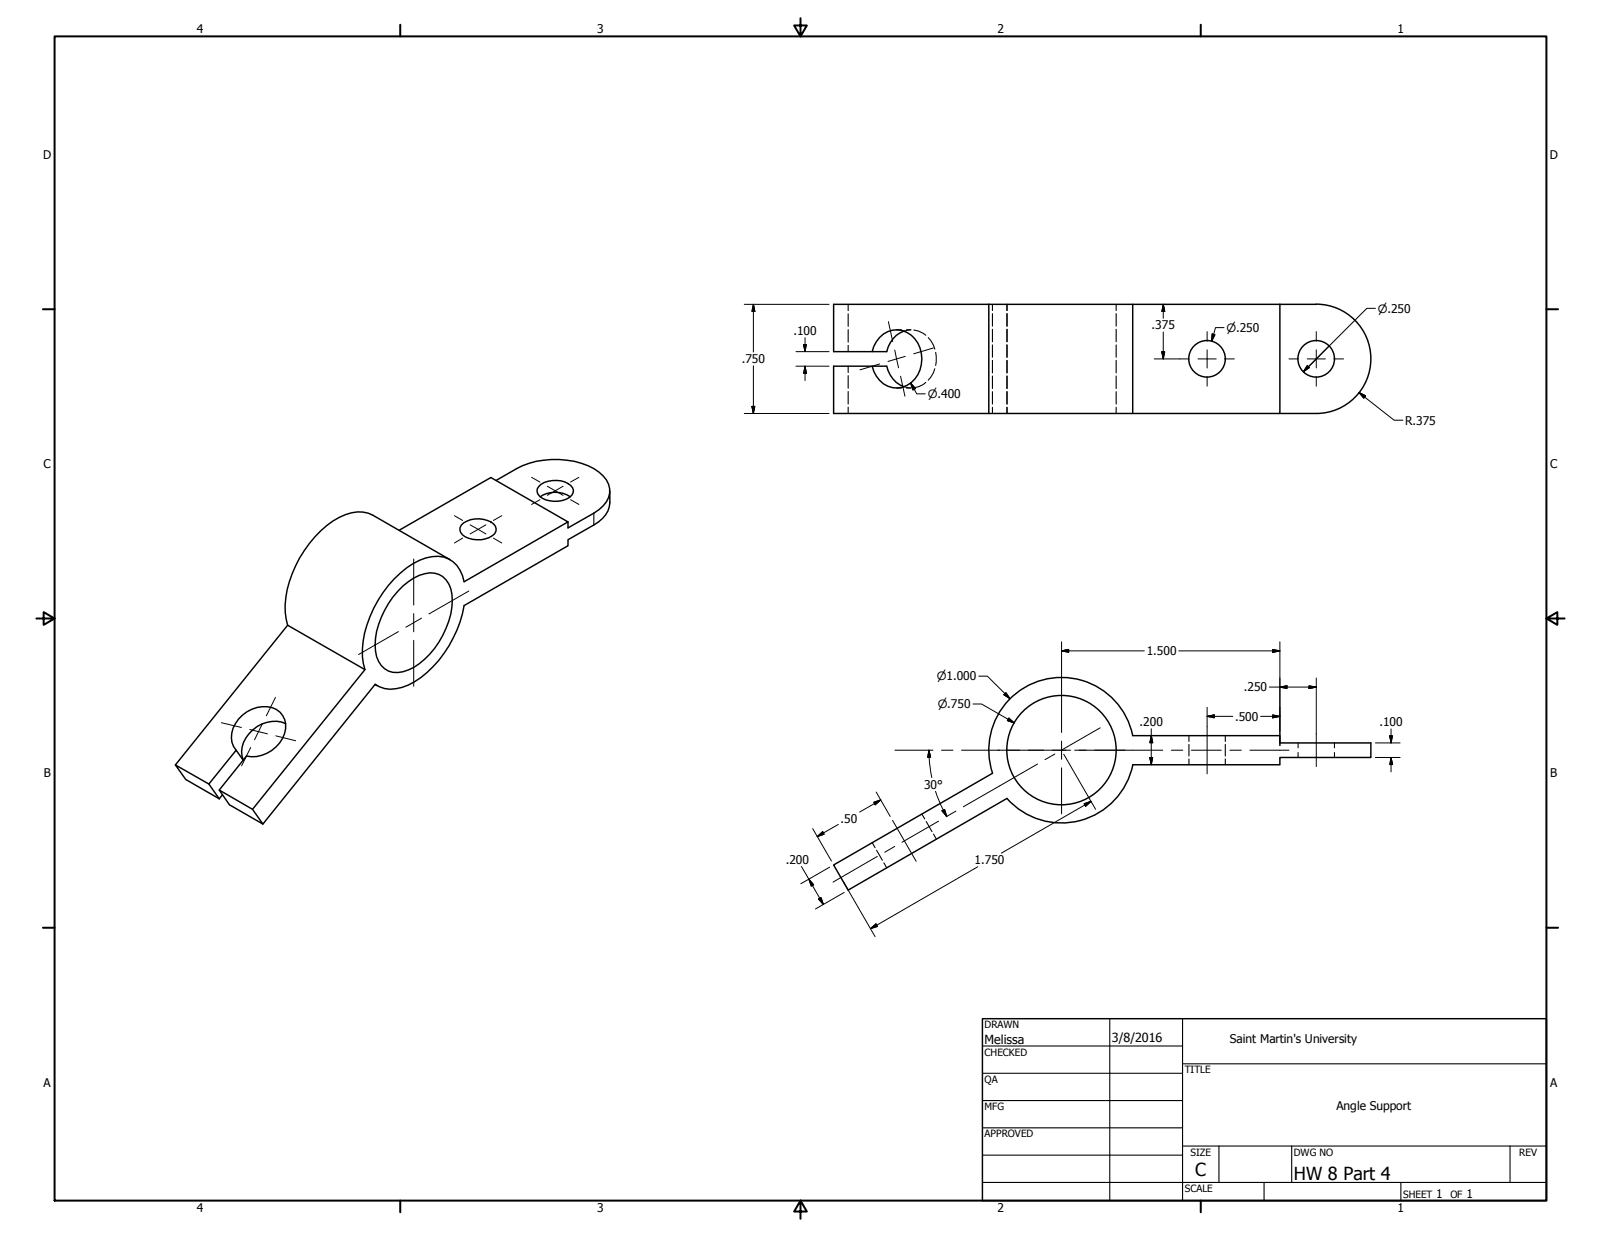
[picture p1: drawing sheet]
<svg xmlns="http://www.w3.org/2000/svg" width="559mm" height="432mm" viewBox="0 0 559 432" stroke-linecap="round" stroke-linejoin="round" font-family="sans-serif">
<!-- layer: Hidden (ANSI) -->
<g fill="none" stroke="#000" stroke-width=".38">
<path d="M296 106.2v2.3M296 109.5v4.4M296 115.1v4.3M312.9 115.1h1.7M316.4 115.1h1.6M317.8 115.2l-2.3 .4M319 115.2l1.6 .4 2.6 1.4M324 117.9l1.8 2.6 .5 1.4M346.4 106.2v2.2M346.4 109.5v4.4M346.4 114.9v4.4M351.5 106.2v2.2"/>
<path d="M351.5 109.5v4.4M351.5 114.9v4.4M389.6 106.2v2.2M389.6 109.5v4.4M389.6 114.9v4.4M296 120.5v2.2M296 127.8v2.2M296 131.1v4.4M296 136.7v4.3M312.9 135.4h1.7M315.5 135l2.3 .4M316.4 135.4h1.6"/>
<path d="M323.2 133.5l-2.6 1.5-1.6 .4M326.3 128.7l-.5 1.3-1.8 2.7M326.6 123l.2 1.3-.2 3.3M346.4 120.4v4.3M346.4 125.8v4.4M346.4 131.3v4.3M346.4 136.7v4.3M351.5 120.4v4.3M351.5 125.8v4.4M351.5 131.3v4.3M351.5 136.7v4.3M389.6 120.4v4.3"/>
<path d="M389.6 125.8v4.4M389.6 131.3v4.3M389.6 136.7v4.3M296 142.1v2.2M346.4 142.2v2.1M351.5 142.2v2.1M389.6 142.2v2.1M415 256.8v2M415 259.8v4.1M427.7 256.8v2M427.7 259.8v4.1M453.1 259.3v1.7"/>
<path d="M465.8 259.3v1.7M415 264.9v2.1M427.7 264.9v2.1M453.1 262.7v1.7M465.8 262.7v1.7M304.4 294.1l1 1.8M305.9 296.8l2.1 3.5M321.8 284.2l1 1.7M323.3 286.8l2 3.5M325.8 291.1l1 1.8M308.5 301.2l1 1.8"/>
</g>
<!-- layer: Visible (ANSI) -->
<g fill="none" stroke="#000" stroke-width=".51">
<path d="M345.1 106.2h-54.1v16.5h18.5a9.8 9.8 0 0 1 6-7.1M345.1 106.2h101.6M345.1 106.2v38.1M395.4 106.2v38.1h-50.3M446.7 106.2v38.1h-51.3M446.7 106.2h12.7a19.1 19.1 0 0 1 19.1 19.1 19.1 19.1 0 0 1-19.1 19h-12.7M304.4 122.7a8.6 8.6 0 0 1 12.1-6.7 10.8 10.8 0 0 1 0 18.6 8.3 8.3 0 0 1-11.5-4.9l-.6-1.9M315.5 135a9.8 9.8 0 0 1-6-7.2h-18.5v16.5h54.1M173.2 167.7a35.5 35.5 0 0 1 16.5-7 26.8 26.8 0 0 1 19.3 4.1 7.5 7.5 0 0 1 2.6 10.4l-2.6 2.7-1.7 1.2-9.1 5.2v-2.1M188 169.9a8.6 8.6 0 0 1 11.8 .3 2.86 2.86 0 0 1-2.1 4 9.6 9.6 0 0 1-9.4-1 2.32 2.32 0 0 1-.3-3.3zM188.5 173.4a9.4 9.4 0 0 1 10.5 0M139.3 185.1l32-18.4 26.9 15.5-36.2 20.9a9.8 9.8 0 0 0-13.3-8.3 32.6 32.6 0 0 0-16.7 14.7 33.2 33.2 0 0 0-5.2 22.1l.6 2.1"/>
<path d="M157.1 195.4l-27-15.6a12.2 12.2 0 0 0-11.7 .8 38.7 38.7 0 0 0-18.8 33.2l.8 4.4M161 183.3a9 9 0 0 1 11.3-.4 2.49 2.49 0 0 1-.5 4.1 9.5 9.5 0 0 1-10.4-.3 2.49 2.49 0 0 1-.4-3.4zM207.3 183.3l-9.1 5.1v2.1l-36.2 20.9a40.2 40.2 0 0 1-17.3 26.6 13.6 13.6 0 0 1-12.2 1.8l-1.6-.9M140.6 204.6a14.1 14.1 0 0 1 11.1-4.5 7.8 7.8 0 0 1 6 7.4 28.1 28.1 0 0 1-7.7 20.8 16.1 16.1 0 0 1-12.9 6.4 7.8 7.8 0 0 1-6-7.4 28 28 0 0 1 7.7-20.9zM130.9 238.9l-39.1 48.8M130.9 239l.8 .4M99.7 252.6a11.5 11.5 0 0 0-15.4 9.7l.6 3M61.2 267l39.2-48.8 27 15.5-39.3 48.8M72.9 273.7l-11.7-6.7 3.6 5.1 11.7 6.7M77.7 277.4l-1.2 1.4M82.4 261.9a8.2 8.2 0 0 1 .8-10.9 11.1 11.1 0 0 1 13.3-3.4 7.6 7.6 0 0 1 1.1 11.7 11.9 11.9 0 0 1-11.6 4.6l-9.5 11.9 3.6 5.1 11.7 6.8-3.7-5.2-11.6-6.7M84.9 265.4l-2.5-3.5-9.5 11.8 3.6 5.1"/>
<path d="M346.4 269.9a25.4 25.4 0 0 1 17.5-32.6 25.4 25.4 0 0 1 31.5 19.5h51.3v2.5h31.8v5.1h-31.8v2.6l-51.3-.1a25.4 25.4 0 0 1-18.3 19.5 25.4 25.4 0 0 1-25.6-7.7l-55.5 32-5-8.8 55.4-32"/>
<circle cx="421.3" cy="125.3" r="6.4"/>
<circle cx="459.4" cy="125.3" r="6.4"/>
<circle cx="370.5" cy="261.8" r="19.1"/>
</g>
<!-- layer: Visible Narrow (ANSI) -->
<path d="M207.3 179.1v4.2" fill="none" stroke="#000" stroke-width=".38"/>
<path d="M212.9 171.3a10.6 10.6 0 0 1-2.6 9.7l-3 2.3" fill="none" stroke="#000" stroke-width=".51"/>
<!-- layer: Border (ANSI) -->
<g fill="none" stroke="#000" stroke-width=".7">
<path d="M19 12.7h520.8v406.4h-520.8zM139.7 8.6v4.1M279.4 6.3v6.4l-2.2-3.8h4.4l-2.2 3.8M419.1 8.6v4.1M15 107.9h4M539.8 107.9h4M12.7 215.9h6.3l-3.8-2.2v4.4l3.8-2.2M539.8 215.9l3.8 2.2v-4.4l-3.8 2.2h6.3M15 323.8h4M539.8 323.8h4M139.7 419.1v4.1M279.4 419.1l2.2 3.8h-4.4l2.2-3.8v6.3"/>
<path d="M419.1 419.1v4.1"/>
</g>
<!-- layer: Title (ANSI) -->
<g fill="none" stroke="#000" stroke-width=".38">
<path d="M387.3 355.6v63.5M412.7 355.6v63.5M342.9 365.1h69.8M342.9 374.6h69.8M412.7 371.3h127.1M342.9 384.2h69.8M342.9 393.7h69.8M342.9 412.7h196.9M342.9 403.2h69.8M412.7 400h127.1M425.4 400v12.7M441.2 412.7v6.4"/>
<path d="M450.8 400v12.7M488.9 412.7v6.4M527 400v12.7"/>
</g>
<path d="M342.9 355.6h196.9v63.5h-196.9z" fill="none" stroke="#000" stroke-width=".51"/>
<!-- layer: Dimension (ANSI) -->
<g fill="none" stroke="#000" stroke-width=".35">
<path d="M259.8 106.2h29.6M263 106.2l.5 2.5h-1.1zM263 106.2v16.7M281 117.9v4.8M406 106.2l.5 2.5h-1zM406 106.2v4.9M406 115.9v9.4M423.1 116.6l1 .2-1.2 2.3zM427.2 114.4h-3l-1.3 4.7M480.1 107.6h-3l-20.4 20.4 7.2-7.2M263 127.7v16.6M277.8 122.7h11.6"/>
<path d="M277.8 127.8h11.6M280.5 120.3h.9l-.4 2.4zM281 127.8l.4 2.5h-.9zM281 127.8v5M317.8 133.7l1.7 1.9-.9 .5zM317.8 133.7l2.2 3.8h3M402.8 125.3h9M405.5 122.8h1l-.5 2.5zM456.3 127.6l.7 .7-2.1 1.5zM456.7 128l-1.8 1.8M474.3 137l2.3 1.2-.6 .8zM474.3 137l12.3 9.7h3"/>
<path d="M259.8 144.3h29.6M262.4 141.9h1.1l-.5 2.4zM341.6 236h3l8 7.9M370.5 227.2l2.5-.5v1zM370.5 227.2h28.9M370.5 224v15.6M411.4 227.2h35.3M443 239.8h16.4M444.2 226.7l2.5 .5-2.5 .5zM446.7 239.8l2.5-.4v.9zM446.7 224v36.3M456.9 239.4l2.5 .4-2.5 .5z"/>
<path d="M459.4 236.7v19.5M339.6 245.7h3l11.4 6.6M351.1 241.8l1.5 2.1-2.2-1.4zM352.1 250.6l1.9 1.7-2.4-.8zM401.8 256.8l.5 2.5h-1zM401.8 254.4v12.6M421.3 250.1l2.5-.5v1zM421.3 250.1h9M421.3 246.9v6.7M440 250.1h6.7M444.2 249.6l2.5 .5-2.5 .5zM480.1 259.3h8.6"/>
<path d="M485.1 256.9h.9l-.5 2.4zM485.5 254.4v4.9M305.8 276.5l4.9 8.5M307.4 279.2l-7.4 4.3M324.2 261.9l.6 2.5h-1zM324.2 261.9l.1 2.5M324.3 264.3l.9 7.1M326.5 276.2l1.7 4.4 2.3 4.4M371.3 263.3l11.1 19.2M380.8 279.7l-31.3 18.1M401.3 264.5h1l-.5 2.5zM480.1 264.4h8.6"/>
<path d="M485.5 264.4l.5 2.5h-.9zM485.5 264.4v5M283.7 289.2l6.5 11.3M285.2 292l1.9-1.7 .6 .9zM292.6 287.8l-7.4 4.2M305 280l2.4-.8-2 1.7zM328.8 283l.9-.4 .8 2.4zM378.4 280.5l2.4-.8-1.9 1.7zM279.7 302.5l7.7 13.2M282.3 306.9l1.7 2-.9 .4zM285.7 313.8l.9-.5 .8 2.4zM289.6 302.7l-10.1 5.8"/>
<path d="M294.3 307.7l11.1 19.3M294.6 311.5l-10 5.8M341.2 302.6l-37.4 21.6M303.8 324.2l2-1.7 .5 .9z"/>
</g>
<g fill="#000" stroke="#000" stroke-width=".35">
<path d="M263 106.2l.5 2.5zM263 106.2l.5 2.5h-1.1zM406 106.2l.5 2.5zM406 106.2l.5 2.5h-1zM423.1 116.6l-.2 2.5zM423.1 116.6l1 .2-1.2 2.3zM280.5 120.3l.5 2.4zM280.5 120.3h.9l-.4 2.4zM281 127.8l.4 2.5zM281 127.8l.4 2.5h-.9zM317.8 133.7l1.7 1.9zM317.8 133.7l1.7 1.9-.9 .5z"/>
<path d="M405.5 122.8l.5 2.5zM405.5 122.8h1l-.5 2.5zM456.3 127.6l-1.4 2.2zM456.3 127.6l.7 .7-2.1 1.5zM474.3 137l2.3 1.2zM474.3 137l2.3 1.2-.6 .8zM262.4 141.9l.6 2.4zM262.4 141.9h1.1l-.5 2.4zM370.5 227.2l2.5-.5zM370.5 227.2l2.5-.5v1zM444.2 227.7l2.5-.5zM444.2 226.7l2.5 .5-2.5 .5z"/>
<path d="M446.7 239.8l2.5-.4zM446.7 239.8l2.5-.4v.9zM350.4 242.5l2.2 1.4zM351.1 241.8l1.5 2.1-2.2-1.4zM351.6 251.5l2.4 .8zM352.1 250.6l1.9 1.7-2.4-.8zM401.8 256.8l.5 2.5zM401.8 256.8l.5 2.5h-1zM421.3 250.1l2.5-.5zM421.3 250.1l2.5-.5v1zM444.2 250.6l2.5-.5zM444.2 249.6l2.5 .5-2.5 .5z"/>
<path d="M456.9 240.3l2.5-.5zM456.9 239.4l2.5 .4-2.5 .5zM485.1 256.9l.4 2.4zM485.1 256.9h.9l-.5 2.4zM324.2 261.9l.6 2.5zM324.2 261.9l.6 2.5h-1zM401.3 264.5l.5 2.5zM401.3 264.5h1l-.5 2.5zM485.5 264.4l.5 2.5zM485.5 264.4l.5 2.5h-.9zM285.2 292l1.9-1.7zM285.2 292l1.9-1.7 .6 .9z"/>
<path d="M305.4 280.9l2-1.7zM305 280l2.4-.8-2 1.7zM328.8 283l1.7 2zM328.8 283l.9-.4 .8 2.4zM378.9 281.4l1.9-1.7zM378.4 280.5l2.4-.8-1.9 1.7zM282.3 306.9l1.7 2zM282.3 306.9l1.7 2-.9 .4zM285.7 313.8l1.7 1.9zM285.7 313.8l.9-.5 .8 2.4zM303.8 324.2l2-1.7zM303.8 324.2l2-1.7 .5 .9z"/>
</g>
<!-- layer: Centerline (ANSI) -->
<g fill="none" stroke="#000" stroke-width=".35">
<path d="M384 254.1l-13.2 7.6M421.3 253.6v16.5M459.4 256.2v11.4M312.4 261.9h13.2M328.6 261.9h4M335.6 261.9h13.3M351.9 261.9h4M358.8 261.9h13.3M362.1 266.7l-25.9 14.9M368.2 263.2l-3.5 2M375.1 261.9h4M382.1 261.9h23.7"/>
<path d="M408.8 261.9h4M415.8 261.9h10.5M429.3 261.9h4M436.2 261.9h13.7M306.2 299l-15.4 8.9M311.5 286.4l8.3 14.3M312.3 295.5l-3.5 2M327.6 286.6l-12.8 7.4M333.6 283.1l-3.4 2"/>
</g>
<!-- layer: Center Mark (ANSI) -->
<g fill="none" stroke="#000" stroke-width=".35">
<path d="M310.1 112.3l1.5 7M421.3 115.8v3.3M459.4 115.8v3.3M307 127.1l-6.8 2M312.3 122.2l.6 3.1M312.9 125.3l-3 .9M312.9 125.3l.7 3.1M314.3 131.3l1.5 7M316 124.4l-3.1 .9M325.8 121.5l-6.9 2M411.8 125.3h3.3M418.1 125.3h6.4"/>
<path d="M421.3 122.1v6.4M421.3 131.4v3.4M427.5 125.3h3.3M449.9 125.3h3.3M456.2 125.3h6.4M459.4 122.1v6.4M459.4 131.4v3.4M465.6 125.3h3.3M185.5 166.6l3 1.7M188.5 174.4l-3 1.7M191 169.7l2.8 1.6M193.8 171.3l-2.8 1.6"/>
<path d="M193.8 171.3l2.7 1.6M196.5 169.7l-2.7 1.6M199.1 174.4l3 1.7M202.1 166.6l-3 1.7M144.4 195.1v16.1M158.6 180l2.9 1.7M161.5 187.8l-2.9 1.7M164.1 183.2l2.8 1.6M166.9 184.8l-2.8 1.6M166.9 184.8l2.7 1.6M169.6 183.2l-2.7 1.6M172.2 187.8l2.9 1.7"/>
<path d="M175.1 180l-2.9 1.7M144.4 214.2v6.3M147.1 215.8l-5.4 3.1M163.6 206.3l-13.9 8M139.1 220.5l-13.9 8M144.4 223.5v16.1M370.5 239.6v16.1M77.3 252.3l7 1.6M87.2 254.6l6.1 1.6M91.6 252.5l-2.8 5.8M96.1 243.5l-3.1 6.4M96.3 256.9l6.9 1.7"/>
<path d="M370.5 258.7v6.3M87.5 260.9l-3.2 6.4M348.3 261.9h16M367.3 261.9h6.4M370.5 268v16.1M376.7 261.9h16"/>
</g>
<g font-size="6.3">
<text x="417.2" y="410.6">C</text>
<text x="451.6" y="411.9">HW 8 Part 4</text>
</g>
<g font-size="4.4">
<text x="343.7" y="364.3">Melissa</text>
<text x="388.1" y="363.7">3/8/2016</text>
</g>
<g font-size="4.2">
<text x="68.7" y="11.7">4</text>
<text x="208.4" y="11.7">3</text>
<text x="348.1" y="11.7">2</text>
<text x="487.8" y="11.7">1</text>
<text x="15.1" y="55.5">D</text>
<text x="540.9" y="55.5">D</text>
<text x="276.9" y="117">.100</text>
<text x="402" y="115">.375</text>
<text x="258.9" y="126.8">.750</text>
<text x="490.4" y="148.2">R.375</text>
<text x="15.2" y="163.4">C</text>
<text x="541" y="163.4">C</text>
<text x="400.2" y="228.7">1.500</text>
<text x="434.1" y="241.4">.250</text>
<text x="431.1" y="251.6">.500</text>
<text x="397.8" y="253.6">.200</text>
<text x="481.5" y="253.6">.100</text>
<text x="15.3" y="271.4">B</text>
<text x="322.5" y="275.3">30°</text>
<text x="541.1" y="271.4">B</text>
<text x="293.4" y="287.1">.50</text>
<text x="274.3" y="301.6">.200</text>
<text x="340.2" y="301.7">1.750</text>
<text x="429.3" y="364">Saint Martin's University</text>
<text x="15.2" y="379.3">A</text>
<text x="541" y="379.3">A</text>
<text x="466.5" y="387.4">Angle Support</text>
<text x="501.3" y="418.3">1</text>
<text x="511.8" y="418.3">1</text>
<text x="68.7" y="423.2">4</text>
<text x="208.4" y="423.2">3</text>
<text x="348.1" y="423.2">2</text>
<text x="487.8" y="423.2">1</text>
</g>
<g font-size="4">
<text x="480.9" y="109.1">⌀.250</text>
<text x="428.1" y="115.8">⌀.250</text>
<text x="323.8" y="138.9">⌀.400</text>
<text x="327" y="237.5">⌀1.000</text>
<text x="327.3" y="247.2">⌀.750</text>
</g>
<g font-size="3.5">
<text x="343.7" y="358.9">DRAWN</text>
<text x="343.7" y="368.5">CHECKED</text>
<text x="413.5" y="374.6">TITLE</text>
<text x="343.7" y="378">QA</text>
<text x="343.7" y="387.5">MFG</text>
<text x="343.7" y="397.1">APPROVED</text>
<text x="415.5" y="403.4">SIZE</text>
<text x="451.6" y="403.4">DWG NO</text>
<text x="530.3" y="403.4">REV</text>
<text x="413.5" y="416.1">SCALE</text>
<text x="489.7" y="418.3">SHEET</text>
<text x="506.2" y="418.3">OF</text>
</g>
</svg>
